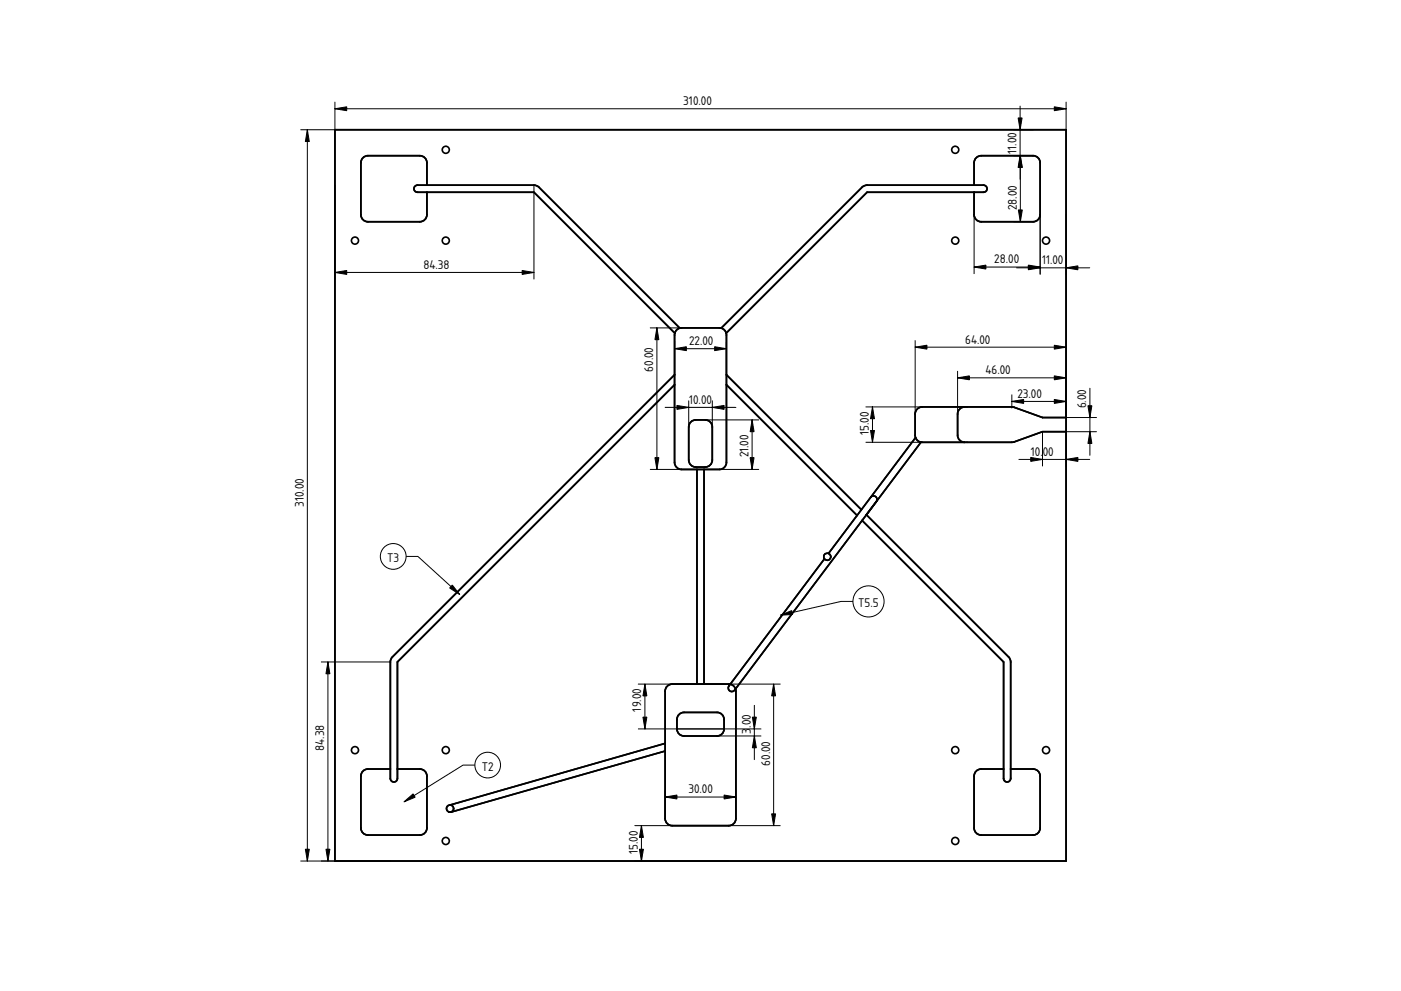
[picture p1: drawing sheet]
<svg xmlns="http://www.w3.org/2000/svg" width="594mm" height="420mm" viewBox="0 0 594 420" stroke-linecap="round" stroke-linejoin="round" font-family="sans-serif">
<path d="M297 210h.1" fill="none" stroke="#000" stroke-width=".42"/>
<path d="M142 55h310.1v310.1h-310.1z" fill-rule="evenodd" fill="#fff"/>
<path d="M297 210h.1" fill="none" stroke="#000" stroke-width=".42"/>
<g fill="#fff">
<path d="M308 163.1l55.4 55.4-12.1 16.1a1.5 1.5 0 0 0-1.7 .5 1.5 1.5 0 0 0 0 1.9l-40 53.1-11.1-.1v-91l7.2-.1 1.7-1 .6-1.2z" fill-rule="evenodd"/>
<path d="M282.7 291.2l1-.9 1.3-.3 24.6 .1a1.63 1.63 0 0 0-.3 2.7 1.63 1.63 0 0 0 2.6-.7l.1 54.9-.3 1.4-1.3 1.3-1.4 .3h-24l-1.8-.6-.9-1-.3-1.4v-54z" fill-rule="evenodd"/>
<path d="M286.9 139.9l1.9-.9h16.2a3 3 0 0 1 3 3v54.7l-.6 1.2-1.7 1-16.7 .1-1.8-.6-.9-1.1-.3-1.3v-54l.3-1.3z" fill-rule="evenodd"/>
<path d="M153.7 67.1l1-.8 1.3-.3h22l1.3 .3 1.1 .8 .5 1.2 .1 10.2h-4a1.5 1.5 0 0 0-1.5 1.5 1.5 1.5 0 0 0 1.5 1.5h4l-.1 10.2-.5 1.2-1.1 .8-1.3 .3h-22l-1.3-.3-1.4-1.4-.3-1.3v-22z" fill-rule="evenodd"/>
<path d="M414.2 326.7l1.9-.7h9.5v4a1.5 1.5 0 0 0 1.5 1.5 1.5 1.5 0 0 0 1.5-1.5v-4l10.2 .1 1.1 .6 .9 1 .3 1.3v22.1l-.3 1.3-1.4 1.3-1.3 .4-22.7-.1-1.7-1.1-.6-1.8v-22.1l.3-1.3z" fill-rule="evenodd"/>
<path d="M154.1 326.7l1.9-.7h9.5v4a1.5 1.5 0 0 0 1.5 1.5 1.5 1.5 0 0 0 1.5-1.5v-4l10.2 .1 1.2 .6 .8 1 .3 1.3v22.1l-.3 1.3-1.4 1.3-1.3 .4-22.7-.1-1.6-1.1-.7-1.8v-22.1l.3-1.3z" fill-rule="evenodd"/>
<path d="M414.2 66.7l1.9-.7h22l1.8 .7 .9 1 .3 1.3v22l-.3 1.3-1.4 1.4-1.3 .3h-22l-1.4-.3-1-.8-.6-1.2v-10.2h4a1.5 1.5 0 0 0 1.5-1.5 1.5 1.5 0 0 0-1.5-1.5h-4v-9.5l.3-1.3z" fill-rule="evenodd"/>
<path d="M286 158.9v4.2l-117.5 117.6v49.3a1.5 1.5 0 0 1-1.5 1.5 1.5 1.5 0 0 1-1.5-1.5v-49.3l.6-1.8z" fill-rule="evenodd"/>
<path d="M407.2 173.2l1.9-.7h20.2l12.8 4.5h10v6h-10l-12.8 4.5h-19.2a3.2 3.2 0 0 1-4-3v-9l.3-1.3z" fill-rule="evenodd"/>
<path d="M367.4 218.3l60.8 61 .4 1.4v49.3a1.5 1.5 0 0 1-1.5 1.5 1.5 1.5 0 0 1-1.5-1.5v-49.3l-60-60z" fill-rule="evenodd"/>
<path d="M365.6 79.4l.7-.6 1.4-.3h49.4a1.5 1.5 0 0 1 1.5 1.5 1.5 1.5 0 0 1-1.5 1.5h-49.4l-59.8 59.7-.7-1.3-1.4-.8z" fill-rule="evenodd"/>
<path d="M175.8 79.1l1.2-.6h49.4l1.4 .3 60.5 60.3-1.4 .8-.8 1.3-59.7-59.7h-49.4l-.9-.3-.5-.7z" fill-rule="evenodd"/>
<path d="M190.8 341.3l91.2-26.1v3.2l-90.7 25.9-.9-.1a1.5 1.5 0 0 0 1.9-1.2 1.5 1.5 0 0 0-1.5-1.7z" fill-rule="evenodd"/>
<path d="M295.5 199h3v91h-3z" fill-rule="evenodd"/>
</g>
<path d="M297 210h.1" fill="none" stroke="#000" stroke-width=".42"/>
<g fill="#fff">
<path d="M388.7 173.6l1-.8 1.4-.3h18l-1.4 .3-1 .8-.6 1.9v9.7l1.1 1.7 1.9 .6h-18a3 3 0 0 1-3-3v-9z" fill-rule="evenodd"/>
<path d="M308 158.9l57.3 57.2-1.9 2.4-55.4-55.4z" fill-rule="evenodd"/>
<path d="M287.7 303.2l1-.9 1.3-.3h14l1.4 .3 1 .9 .6 1.2v4.6l-.3 1.4-1.3 1.3-1.4 .3h-14l-1.3-.3-1-.8-.6-1.2-.1-4.7z" fill-rule="evenodd"/>
<path d="M293.2 178.7l1.8-.7 4.7 .1 1.2 .6 .8 1 .3 1.3v14l-.3 1.3-1.3 1.4-1.4 .3-4.6-.1-1.2-.5-.9-1.1-.3-1.3v-14l.3-1.3z" fill-rule="evenodd"/>
<path d="M309.6 290.1l1.4 .7a1.31 1.31 0 0 1 .6 1.7 1.31 1.31 0 0 1-1.8 .6l-.9-1a2 2 0 0 1 .7-2z" fill-rule="evenodd"/>
<circle cx="190.8" cy="342.8" r="1.5"/>
<circle cx="350.8" cy="236" r="1.5"/>
<circle cx="150.5" cy="102" r="1.5"/>
<circle cx="405.1" cy="63.5" r="1.5"/>
<circle cx="189" cy="356.6" r="1.5"/>
<circle cx="189" cy="63.5" r="1.5"/>
<circle cx="443.6" cy="102" r="1.5"/>
<circle cx="405.1" cy="318" r="1.5"/>
<circle cx="150.5" cy="318" r="1.5"/>
<circle cx="405.1" cy="102" r="1.5"/>
<circle cx="443.6" cy="318" r="1.5"/>
<circle cx="405.1" cy="356.6" r="1.5"/>
<circle cx="189" cy="102" r="1.5"/>
<circle cx="189" cy="318" r="1.5"/>
</g>
<g fill="none" stroke="#000" stroke-width=".7">
<path d="M142 55h310.1v310.1h-310.1zM181 78.5l-.1-10.2-.5-1.2-1.1-.8-1.3-.3h-22l-1.3 .3-1.4 1.4-.3 1.3v22l.3 1.3 1.4 1.4 1.3 .3h22l1.3-.3 1.1-.8 .5-1.2 .1-10.2M413.1 78.5v-10.2l.6-1.2 1-.8 1.4-.3h22l1.3 .3 1.4 1.4 .3 1.3v22l-.3 1.3-1.4 1.4-1.3 .3h-22l-1.4-.3-1-.8-.6-1.2v-10.2M288.3 139.1h17.5M288.3 139.1l-60.5-60.3-1.4-.3h-49.4a1.5 1.5 0 0 0-1.5 1.5 1.5 1.5 0 0 0 1.5 1.5h49.4l59.7 59.7M288.3 139.1l-1.4 .8-.8 1.3M305.8 139.1l60.5-60.3 1.4-.3h49.4a1.5 1.5 0 0 1 1.5 1.5 1.5 1.5 0 0 1-1.5 1.5h-49.4l-59.8 59.7M305.8 139.1l1.4 .8 .7 1.3M286 158.9l-119.9 120-.6 1.8v49.3a1.5 1.5 0 0 0 1.5 1.5 1.5 1.5 0 0 0 1.5-1.5v-49.3l117.5-117.6M286.1 141.2l-.1 54.8 .7 1.9 1 .8 1.3 .3 16.7-.1 1.7-1 .6-1.2-.1-55.5M308 158.9l57.3 57.2M293.2 178.7l1.8-.7 4.7 .1 1.2 .6 .8 1 .3 1.3v14l-.3 1.3-1.3 1.4-1.4 .3-4.6-.1-1.2-.5-.9-1.1-.3-1.3v-14l.3-1.3z"/>
<path d="M308 163.1l55.4 55.4M409.1 172.5l-1.9 .7-.8 1-.3 1.3v9.7l1.1 1.7 1.9 .6M452.1 177h-10l-12.8-4.5-38.9 .1-1.2 .6-1.1 1.6 .1 10.7M295.5 199v91M298.5 199v91M388.2 185.5l.9 1.3 1.4 .7M388.2 185.5l-36.9 49.1M390.5 187.5l-78.6 104.6M452.1 183h-10l-12.8 4.5h-38.8M367.4 218.3l60.8 61 .4 1.4v49.3a1.5 1.5 0 0 1-1.5 1.5 1.5 1.5 0 0 1-1.5-1.5v-49.3l-60-60M369.2 210.9a1.5 1.5 0 0 1 2.1-.3 1.5 1.5 0 0 1 .3 2.1M349.6 237l-40.5 53.8a1.56 1.56 0 0 0 .6 2.3 1.56 1.56 0 0 0 2.2-1"/>
<path d="M351.3 234.6a1.5 1.5 0 0 1 .7 2.3 1.5 1.5 0 0 1-2.4 .1M351.3 234.6a1.5 1.5 0 0 0-1.7 .5 1.5 1.5 0 0 0 0 1.9M282.7 291.2l1-.9 1.3-.3h24a3 3 0 0 1 3 3v54l-.3 1.4-1.3 1.3-1.4 .3h-24l-1.8-.6-.9-1-.3-1.4v-54zM282 318.4l-90.7 25.9-.9-.1M282 315.2l-91.2 26.1M288.2 302.7l1.8-.7h14l1.4 .3 1 .9 .6 1.2v4.6l-.3 1.4-1.3 1.3-1.4 .3h-14l-1.3-.3-1.4-1.3-.3-1.4 .1-4.6zM165.5 326l-10.2 .1-1.2 .6-.8 1-.3 1.3v22.1l.3 1.3 1.4 1.3 1.3 .4h22l1.3-.4 1.4-1.3 .3-1.3v-22.1l-.3-1.3-.8-1-1.2-.6-10.2-.1M425.6 326l-10.2 .1-1.2 .6-.8 1-.3 1.3v22.1l.3 1.3 1.3 1.3 1.4 .4h22l1.3-.4 1.4-1.3 .3-1.3v-22.1l-.3-1.3-.9-1-1.1-.6-10.2-.1M190.8 341.3a1.5 1.5 0 0 0-1.4 1.3 1.5 1.5 0 0 0 1 1.6M190.8 341.3a1.5 1.5 0 0 1 1.5 1.7 1.5 1.5 0 0 1-1.9 1.2"/>
<circle cx="189" cy="63.5" r="1.5"/>
<circle cx="405.1" cy="63.5" r="1.5"/>
<circle cx="150.5" cy="102" r="1.5"/>
<circle cx="189" cy="102" r="1.5"/>
<circle cx="405.1" cy="102" r="1.5"/>
<circle cx="443.6" cy="102" r="1.5"/>
<circle cx="150.5" cy="318" r="1.5"/>
<circle cx="189" cy="318" r="1.5"/>
<circle cx="405.1" cy="318" r="1.5"/>
<circle cx="443.6" cy="318" r="1.5"/>
<circle cx="189" cy="356.6" r="1.5"/>
<circle cx="405.1" cy="356.6" r="1.5"/>
</g>
<g fill="none" stroke="#000" stroke-width=".42">
<path d="M130.3 55v310.1M142 43.3v11.7h-14.5M142 46.1h310.1M429.8 55h8.3M432.6 45v31M452.1 43.3v11.7M429.8 66h8.3M432.7 66v28M413.1 91v25M429.9 94h8.2M441.1 91v25.3M452.1 91v25.3"/>
<path d="M413.1 113.2h28M431.1 113.5h31M275.7 139h13.3M278.5 139v60M286 147.8h22M286 145v13.9M308 145v13.9M388.1 147.2h64M388.1 144.4v31.1M406.1 157.4v18.1M452.1 144.4v32.6h12.9M282 172.7h30"/>
<path d="M292 169.9v11.1M299 178h22.7M302 169.9v11.1M318.9 178v21M367.2 172.5h23.9M370 172.5v15M406.1 160.2h46M429.1 170.2h23M429.1 167.4v5.6M462.2 164.6v28.4M275.7 199h13.3M305 199h16.7"/>
<path d="M367.2 187.5h23.9M432.1 194.8h30M442.1 183v14.6M465 183h-12.9v14.6M297 210h.1M361.7 255h-5l-25.7 5.8M270.7 290h60.1M273.5 290v19M319.9 299v23M328 290v60M270.7 309h52M304 312h18.7"/>
<path d="M282 337.9h30M282 335.1v11.9M312 335.1v11.9M285 350h45.8M127.5 365.1h14.5"/>
</g>
<g fill="#000" stroke="#000" stroke-width=".42">
<path d="M130.3 55l.9 5h-1.7zM142 46.1l5-.8v1.6zM431.7 50h1.7l-.8 5zM447.1 45.3l5 .8-5 .8zM432.6 66l.8 5h-1.7zM432.7 66l.8 5h-1.7zM431.8 89h1.7l-.8 5zM413.1 113.2l5-.8v1.7zM436.1 112.4l5 .8-5 .9zM436.1 112.7l5 .8-5 .9zM452.1 113.5l5-.8v1.7zM278.5 139l.9 5h-1.7z"/>
<path d="M286 147.8l5-.8v1.7zM303 147l5 .8-5 .9zM388.1 147.2l5-.8v1.6zM447.1 146.4l5 .8-5 .8zM287 171.9l5 .8-5 .9zM302 172.7l5-.8v1.7zM318.9 178l.9 5h-1.7zM370 172.5l.8 5h-1.7zM406.1 160.2l5-.8v1.6zM429.1 170.2l5-.8v1.6zM447.1 159.4l5 .8-5 .8zM447.1 169.4l5 .8-5 .8z"/>
<path d="M461.3 172h1.7l-.8 5zM277.7 194h1.7l-.9 5zM318.1 194h1.7l-.9 5zM369.1 182.5h1.7l-.8 5zM437.1 193.9l5 .9-5 .8zM452.1 194.8l5-.9v1.7zM462.2 183l.8 5h-1.7zM331 260.8l4.7-1.9 .4 1.6zM273.5 290l.8 5h-1.7zM328 290l.9 5h-1.7zM272.6 304h1.7l-.8 5zM319.9 312l.8 5h-1.7z"/>
<path d="M319 304h1.7l-.8 5zM282 337.9l5-.8v1.7zM307 337.1l5 .8-5 .9zM327.2 345h1.7l-.9 5zM129.5 360.1h1.7l-.9 5z"/>
</g>
<circle cx="368.3" cy="255" r="6.6" fill="#fff" stroke="#000" stroke-width=".42"/>
<path d="M297 210h.1M172.2 235.9h5l17.7 16.1" fill="none" stroke="#000" stroke-width=".42"/>
<path d="M191.8 248.1l3.1 3.9-4.2-2.7z" fill="#000" stroke="#000" stroke-width=".42"/>
<circle cx="166.7" cy="235.9" r="5.5" fill="#fff" stroke="#000" stroke-width=".42"/>
<path d="M297 210h.1M201.4 324.4h-5l-25 15.5" fill="none" stroke="#000" stroke-width=".42"/>
<path d="M171.4 339.9l3.8-3.3 .8 1.4z" fill="#000" stroke="#000" stroke-width=".42"/>
<circle cx="206.8" cy="324.4" r="5.4" fill="#fff" stroke="#000" stroke-width=".42"/>
<path d="M142 78.5v39.8M226.4 78.5v39.8M142 115.5h84.4M297 210h.1M136.3 280.7h29.2M139.1 280.7v84.4M269.2 350h39.8M272 350v15.1M136.3 365.1h29.2M269.2 365.1h39.8" fill="none" stroke="#000" stroke-width=".42"/>
<path d="M142 115.5l5-.8v1.6zM221.4 114.7l5 .8-5 .8zM139.1 280.7l.8 5h-1.7zM272 350l.8 5.1h-1.6zM138.2 360.1h1.7l-.8 5zM271.2 360.1h1.6l-.8 5z" fill="#000" stroke="#000" stroke-width=".42"/>
<g font-size="5">
<text x="289.8" y="44.6">310.00</text>
<text x="431" y="65.2" transform="rotate(-90 431 65.2)">11.00</text>
<text x="431.1" y="89.2" transform="rotate(-90 431.1 89.2)">28.00</text>
<text x="179.5" y="114">84.38</text>
<text x="421.6" y="111.7">28.00</text>
<text x="441.9" y="112">11.00</text>
<text x="292.2" y="146.3">22.00</text>
<text x="409.3" y="145.7">64.00</text>
<text x="277" y="157.6" transform="rotate(-90 277 157.6)">60.00</text>
<text x="417.9" y="158.7">46.00</text>
<text x="292.2" y="171.2">10.00</text>
<text x="431.4" y="168.7">23.00</text>
<text x="460.6" y="173.2" transform="rotate(-90 460.6 173.2)">6.00</text>
<text x="368.4" y="184.4" transform="rotate(-90 368.4 184.4)">15.00</text>
<text x="317.4" y="194" transform="rotate(-90 317.4 194)">21.00</text>
<text x="437.1" y="193.3">10.</text>
<text x="442.2" y="193.3">00</text>
<text x="128.8" y="214.9" transform="rotate(-90 128.8 214.9)">310.00</text>
<text x="164.2" y="238.3">T3</text>
<text x="364" y="257.4">T5.5</text>
<text x="271.9" y="301.7" transform="rotate(-90 271.9 301.7)">19.00</text>
<text x="318.4" y="311" transform="rotate(-90 318.4 311)">3</text>
<text x="318.4" y="308.6" transform="rotate(-90 318.4 308.6)">.</text>
<text x="318.4" y="307.6" transform="rotate(-90 318.4 307.6)">00</text>
<text x="137.5" y="318.4" transform="rotate(-90 137.5 318.4)">84.38</text>
<text x="204.3" y="326.8">T2</text>
<text x="326.5" y="324.7" transform="rotate(-90 326.5 324.7)">60.00</text>
<text x="291.9" y="336.4">30.00</text>
<text x="270.5" y="362.1" transform="rotate(-90 270.5 362.1)">15.00</text>
</g>
</svg>
